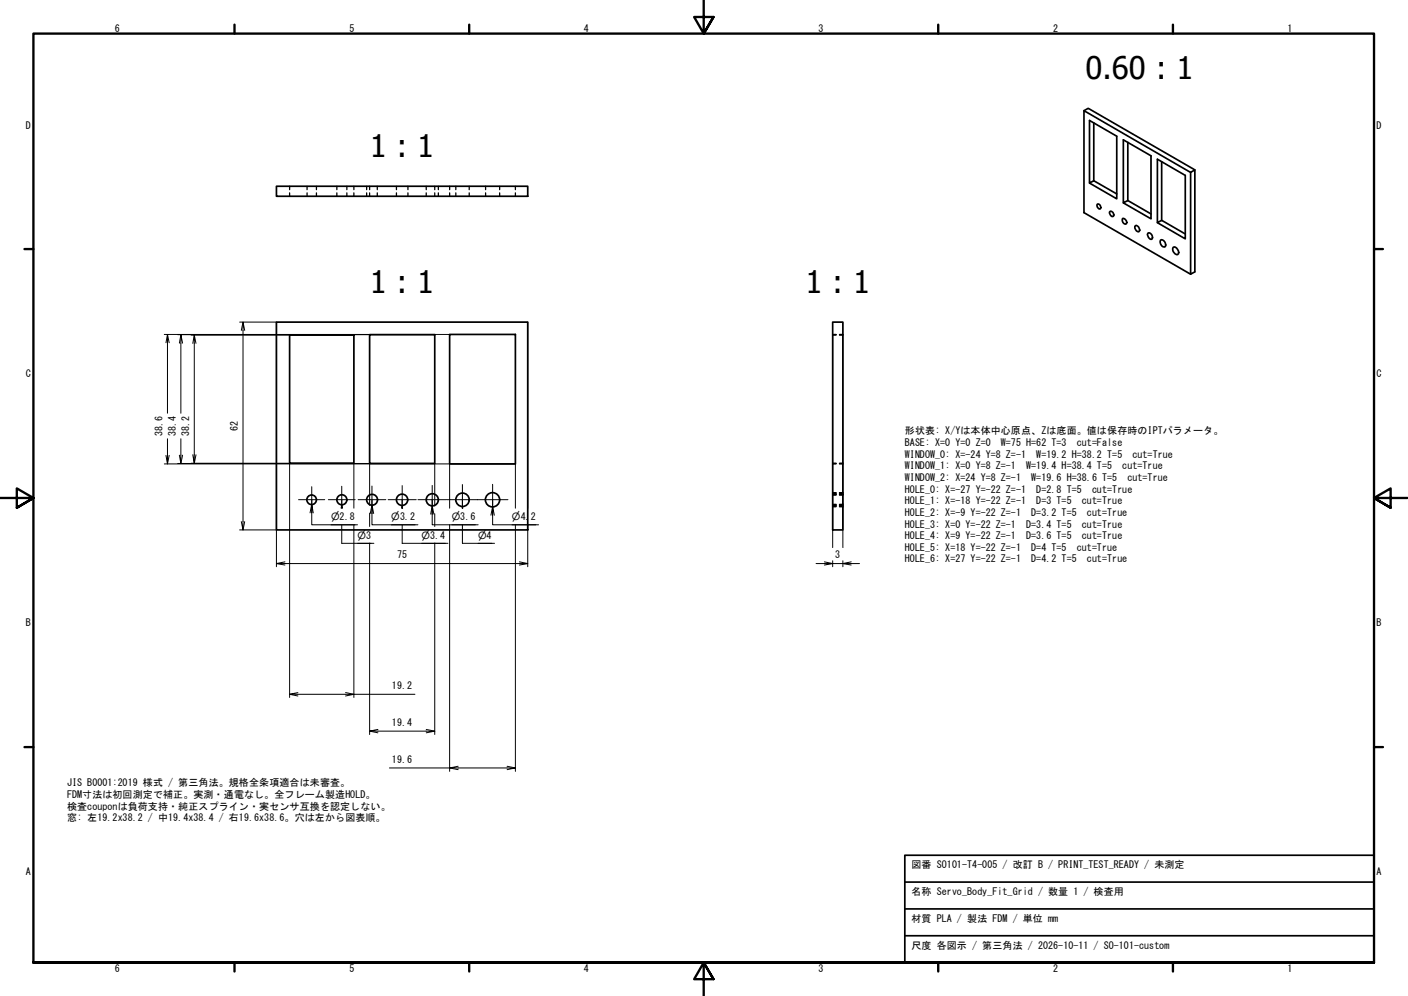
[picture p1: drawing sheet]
<svg xmlns="http://www.w3.org/2000/svg" width="420mm" height="297mm" viewBox="0 0 420 297" stroke-linecap="round" stroke-linejoin="round" font-family="sans-serif">
<!-- layer: Visible (ISO) -->
<g fill="none" stroke="#000" stroke-width=".51">
<path d="M323.5 33l31.8 18.4 1.3-.7v30.4l-1.3 .7v-30.4M326.4 36.6v17.3M82.5 55.5h75v3h-75zM325.1 54.6l8.1 4.7v-18.7l-8.1-4.7v18.7l1.3-.7 6.8 3.9M336.5 42.5v17.3M346.6 48.2v17.5M356.6 50.7l-31.9-18.4-1.2 .7v30.4l31.8 18.4M327.4 60.9l.2-.1a.93 .93 0 0 1 .6 1.5 1.08 1.08 0 0 1-.8-1.4zM331.1 63.2a.84 .84 0 0 1 1.1 .3 .84 .84 0 0 1-.1 1.1 1.11 1.11 0 0 1-1-1.4zM335 65.1a1.08 1.08 0 0 1 1 .6 1.08 1.08 0 0 1-.1 1.2 1.19 1.19 0 0 1-.9-1.8zM335.2 60.5l8.3 4.8v-18.8l-8.3-4.8v18.8l1.3-.7 7 4M338.8 67.3a1.14 1.14 0 0 1 1.1 .6 1.14 1.14 0 0 1-.1 1.2 1.29 1.29 0 0 1-1-1.8z"/>
<path d="M342.5 69.6a1.11 1.11 0 0 1 1.2 .5 1.11 1.11 0 0 1 0 1.3 1.38 1.38 0 0 1-1.2-1.8zM345.4 66.4l8.3 4.8v-18.9l-8.3-4.8v18.9l1.2-.7 7.1 4.1M346.3 71.6a1.31 1.31 0 0 1 1.3 .6 1.31 1.31 0 0 1 0 1.4 1.42 1.42 0 0 1-1.3-2zM350.1 73.8a1.41 1.41 0 0 1 1.3 .6 1.41 1.41 0 0 1 0 1.5 1.6 1.6 0 0 1-1.3-2.1zM82.5 96.1h75v61.9h-75zM86.4 99.9h19.2v38.3h-19.2zM110.3 99.8h19.4v38.4h-19.4zM134.2 99.7h19.6v38.7h-19.6zM248.5 96.1h3v61.9h-3z"/>
<circle cx="93" cy="149.1" r="1.43"/>
<circle cx="102" cy="149.1" r="1.49"/>
<circle cx="111" cy="149.1" r="1.62"/>
<circle cx="120" cy="149.1" r="1.68"/>
<circle cx="129" cy="149.1" r="1.81"/>
<circle cx="138" cy="149.1" r="2"/>
<circle cx="147" cy="149.1" r="2.13"/>
</g>
<!-- layer: Hidden (ISO) -->
<g fill="none" stroke="#000" stroke-width=".38">
<path d="M86.4 55.5v1.1M86.4 57.5v1M91.6 55.5v1.1M91.6 57.5v1M94.4 55.5v1.1M94.4 57.5v1M100.5 55.5v1.1M100.5 57.5v1M103.5 55.5v1.1M103.5 57.5v1M105.6 55.5v1.1M105.6 57.5v1"/>
<path d="M109.4 55.5v1.1M109.4 57.5v1M110.3 55.5v1.1M110.3 57.5v1M112.6 55.5v1.1M112.6 57.5v1M118.3 55.5v1.1M118.3 57.5v1M121.7 55.5v1.1M121.7 57.5v1M127.2 55.5v1.1M127.2 57.5v1"/>
<path d="M129.7 55.5v1.1M129.7 57.5v1M130.8 55.5v1.1M130.8 57.5v1M134.2 55.5v1.1M134.2 57.5v1M136 55.5v1.1M136 57.5v1M140 55.5v1.1M140 57.5v1M144.9 55.5v1.1M144.9 57.5v1"/>
<path d="M149.1 55.5v1.1M149.1 57.5v1M153.8 55.5v1.1M153.8 57.5v1M248.5 99.7h1M248.5 99.8h1M248.5 99.9h1M250.5 99.7h1M250.5 99.8h1M250.5 99.9h1M248.5 138.4h1M248.5 138.2h1"/>
<path d="M250.5 138.4h1M250.5 138.2h1M248.5 151.1h1M248.5 146.9h1M248.5 147.1h1M248.5 150.9h1M248.5 147.2h1M248.5 150.7h1M248.5 147.4h1M248.5 150.6h1M248.5 150.5h1M248.5 147.6h1"/>
<path d="M248.5 150.4h1M250.5 151.1h1M250.5 146.9h1M250.5 147.1h1M250.5 150.9h1M250.5 147.2h1M250.5 150.7h1M250.5 147.4h1M250.5 150.6h1M250.5 150.5h1M250.5 147.6h1M250.5 150.4h1"/>
</g>
<!-- layer: Border (ISO) -->
<g fill="none" stroke="#000" stroke-width=".7">
<path d="M70 7.4v2.6M140 7.4v2.6M210 0v10l-2.9-4.9h5.8l-2.9 4.9 2.9-4.9M280 7.4v2.6M350 7.4v2.6M7.3 74.3h2.7M410 74.3h2.7M0 148.5h10l-5-2.8v5.7l5-2.9-5 2.9M420 148.5h-10l5-2.8v5.7l-5-2.9 5 2.9M7.3 222.8h2.7M410 222.8h2.7M10 287.1v-277.1h400v277.1h-400h400"/>
<path d="M70 287.1v2.6M140 287.1v2.6M212.9 292l-2.9-4.9 2.9 4.9h-5.8l2.9-4.9v9.9M280 287.1v2.6M350 287.1v2.6"/>
</g>
<!-- layer: Title (ISO) -->
<path d="M270 255.1h140v32h-140zM270 263.1h140M270 271.1h140M270 279.1h140" fill="none" stroke="#000" stroke-width=".51"/>
<!-- layer: Dimension (ISO) -->
<g fill="none" stroke="#000" stroke-width=".3">
<path d="M49 99.7h104.8M50 99.7l-.5 2.5M53 99.8h76.7M54 99.8l-.5 2.5M57 99.9h48.6M58 99.9l-.5 2.5M71.5 96.1h11v72.9M72.5 96.1l-.5 2.4M73 98.5l-.5-2.4v61.9l-.5-2.4M157.5 96.1v55.5M248.5 99.7v63.6M251.5 99.7v63.6"/>
<path d="M50.5 102.2l-.5-2.5v23.5M54.5 102.3l-.5-2.5v23.4M58.5 102.4l-.5-2.5v38.3l-.5-2.6M49 138.4h104.8v13.2M50 130.9v7.5l-.5-2.6M50.5 135.8l-.5 2.6M53 138.2h76.7v10.8M54 130.9v7.3l-.5-2.5M54.5 135.7l-.5 2.5M57 138.2h48.6v10.8M58.5 135.6l-.5 2.6M86.4 138.2v69.8"/>
<path d="M110.3 138.2v10.8M134.2 138.4v10.6M71.5 158h11M73 155.6l-.5 2.4M93 149v1.4l-.5 2.6M93.5 153l-.5-2.6v6.1h13.7M98.8 156.5h7.1M102 151.6v-1.1l.2 1.1M102 156.5v5.5h9.6M102 149l-.2 2.6M105.6 149.1v2.5M105.6 156.5v51.5"/>
<path d="M110.3 149.1v1.6M110.3 153v4M111 149v1.6l-.5 2.5M111.5 153.1l-.5-2.5v5.9h13.7M116.8 156.5h7.1M120 151.6v-.9l.1 .9M120 156.5v5.5h13.7M120 149l-.2 2.6M129 149v1.9l-.5 2.4M129.5 153.3l-.5-2.4v5.6h13.7M129.7 149.1v1.8M129.7 153.2v3.8"/>
<path d="M134.2 149.1v2.5M134.2 156.5v73.5M134.8 156.5h7.1M138 151.6v-.5l.1 .5M138 156.5v5.5h9.6M138 149l-.1 2.6M147 149v2.1l-.5 2.6M147.5 153.7l-.5-2.6v5.4h13.7M152.8 156.5h7.1M153.8 156.5v73.5M157.5 156.5v12.5M82.5 168.1l2.5 .4"/>
<path d="M85 167.6l-2.5 .5h75l-2.5 .4M110.3 162v57.1M129.7 162v57.1M155 167.6l2.5 .5M243.5 168.1h5l-2.5 .4M246 167.6l2.5 .5h3l2.5 .4M248.5 167.2v1.8M251.5 167.2v1.8M254 167.6l-2.5 .5h5M86.4 207.1l2.5 .5M88.9 206.6l-2.5 .5h19.2l-2.5 .5M103.1 206.6l2.5 .5h18.2"/>
<path d="M110.3 218l2.5 .6M112.8 217.5l-2.5 .5h19.4l-2.5 .6M127.2 217.5l2.5 .5M116.2 229h18l2.5 .5M136.7 228.5l-2.5 .5h19.6l-2.5 .5M151.3 228.5l2.5 .5"/>
</g>
<!-- layer: Center Mark (ISO) -->
<g fill="none" stroke="#000" stroke-width=".3">
<path d="M89.1 149h7.8M93 145.1v7.9M98 149h8M102 145v6.6M106.9 149h8.2M111 145v8.1M115.8 149h8.4M120 144.8v6.8M124.7 149h8.6M129 144.8v8.5M133.5 149h9M138 144.5v7.1"/>
<path d="M142.4 149h9.2M147 144.4v9.3"/>
</g>
<g font-size="9.3">
<text x="323.9" y="23.7">0.60 : 1</text>
<text x="110.4" y="46.8">1 : 1</text>
<text x="110.4" y="87.3">1 : 1</text>
<text x="240.4" y="87.3">1 : 1</text>
</g>
<g font-size="3">
<text x="34.2" y="9.6">6</text>
<text x="104.3" y="9.6">5</text>
<text x="174.2" y="9.6">4</text>
<text x="244.2" y="9.6">3</text>
<text x="314.3" y="9.6">2</text>
<text x="384.2" y="9.6">1</text>
<text x="7.7" y="38.3">D</text>
<text x="410.8" y="38.3">D</text>
<text x="7.7" y="112.6">C</text>
<text x="410.8" y="112.6">C</text>
<text x="48.5" y="130" transform="rotate(-90 48.5 130)">38.6</text>
<text x="52.5" y="130" transform="rotate(-90 52.5 130)">38.4</text>
<text x="56.5" y="130" transform="rotate(-90 56.5 130)">38.2</text>
<text x="70.9" y="128.6" transform="rotate(-90 70.9 128.6)">62</text>
<text x="270" y="129.5">形状表: X/Yは本体中心原点、Zは底面。値は保存時のIPTパラメータ。</text>
<text x="270" y="133">BASE: X=0 Y=0 Z=0</text>
<text x="270" y="136.4">WINDOW_0: X=-24 Y=8 Z=-1</text>
<text x="298.7" y="133">W=75 H=62 T=3</text>
<text x="309.2" y="136.4">W=19.2 H=38.2 T=5</text>
<text x="321.3" y="133">cut=False</text>
<text x="337.9" y="136.4">cut=True</text>
<text x="270" y="139.9">WINDOW_1: X=0 Y=8 Z=-1</text>
<text x="270" y="143.4">WINDOW_2: X=24 Y=8 Z=-1</text>
<text x="306.3" y="139.9">W=19.4 H=38.4 T=5</text>
<text x="307.7" y="143.4">W=19.6 H=38.6 T=5</text>
<text x="334.9" y="139.9">cut=True</text>
<text x="336.4" y="143.4">cut=True</text>
<text x="270" y="146.9">HOLE_0: X=-27 Y=-22 Z=-1</text>
<text x="309.2" y="146.9">D=2.8 T=5</text>
<text x="325.9" y="146.9">cut=True</text>
<text x="98.8" y="155.1">⌀2.8</text>
<text x="116.8" y="155.1">⌀3.2</text>
<text x="134.8" y="155.1">⌀3.6</text>
<text x="152.8" y="155.1">⌀4.</text>
<text x="158.4" y="155.1">2</text>
<text x="270" y="150.4">HOLE_1: X=-18 Y=-22 Z=-1</text>
<text x="270" y="153.8">HOLE_2: X=-9 Y=-22 Z=-1</text>
<text x="307.7" y="153.8">D=3.2 T=5</text>
<text x="309.2" y="150.4">D=3 T=5</text>
<text x="322.8" y="150.4">cut=True</text>
<text x="324.4" y="153.8">cut=True</text>
<text x="106.7" y="160.6">⌀3</text>
<text x="125.8" y="160.6">⌀3.4</text>
<text x="142.7" y="160.6">⌀4</text>
<text x="270" y="157.3">HOLE_3: X=0 Y=-22 Z=-1</text>
<text x="270" y="160.8">HOLE_4: X=9 Y=-22 Z=-1</text>
<text x="306.3" y="157.3">D=3.4 T=5</text>
<text x="306.3" y="160.8">D=3.6 T=5</text>
<text x="322.8" y="157.3">cut=True</text>
<text x="322.8" y="160.8">cut=True</text>
<text x="118.5" y="166.5">75</text>
<text x="249.2" y="166.5">3</text>
<text x="270" y="164.3">HOLE_5: X=18 Y=-22 Z=-1</text>
<text x="270" y="167.8">HOLE_6: X=27 Y=-22 Z=-1</text>
<text x="307.7" y="164.3">D=4 T=5</text>
<text x="307.7" y="167.8">D=4.2 T=5</text>
<text x="321.3" y="164.3">cut=True</text>
<text x="324.4" y="167.8">cut=True</text>
<text x="7.7" y="186.8">B</text>
<text x="410.8" y="186.8">B</text>
<text x="117" y="205.5">19.2</text>
<text x="117" y="216.5">19.4</text>
<text x="117" y="227.4">19.6</text>
<text x="20" y="234.6">JIS B0001:2019 様式 / 第三角法。規格全条項適合は未審査。</text>
<text x="20" y="238">FDM寸法は初回測定で補正。実測・通電なし。全フレーム製造HOLD。</text>
<text x="20" y="241.5">検査couponは負荷支持・純正スプライン・実センサ互換を認定しない。</text>
<text x="20" y="245">窓: 左19.2x38.2 / 中19.4x38.4 / 右19.6x38.6。穴は左から図表順。</text>
<text x="7.7" y="261">A</text>
<text x="272" y="259">図番 SO101-T4-005 / 改訂 B / PRINT_TEST_READY / 未測定</text>
<text x="410.8" y="261">A</text>
<text x="272" y="267">名称 Servo_Body_Fit_Grid / 数量 1 / 検査用</text>
<text x="272" y="275">材質 PLA / 製法 FDM / 単位 mm</text>
<text x="272" y="283">尺度 各図示 / 第三角法 / 2026-10-11 / SO-101-custom</text>
<text x="34.2" y="289.7">6</text>
<text x="104.3" y="289.7">5</text>
<text x="174.2" y="289.7">4</text>
<text x="244.2" y="289.7">3</text>
<text x="314.3" y="289.7">2</text>
<text x="384.2" y="289.7">1</text>
</g>
</svg>
